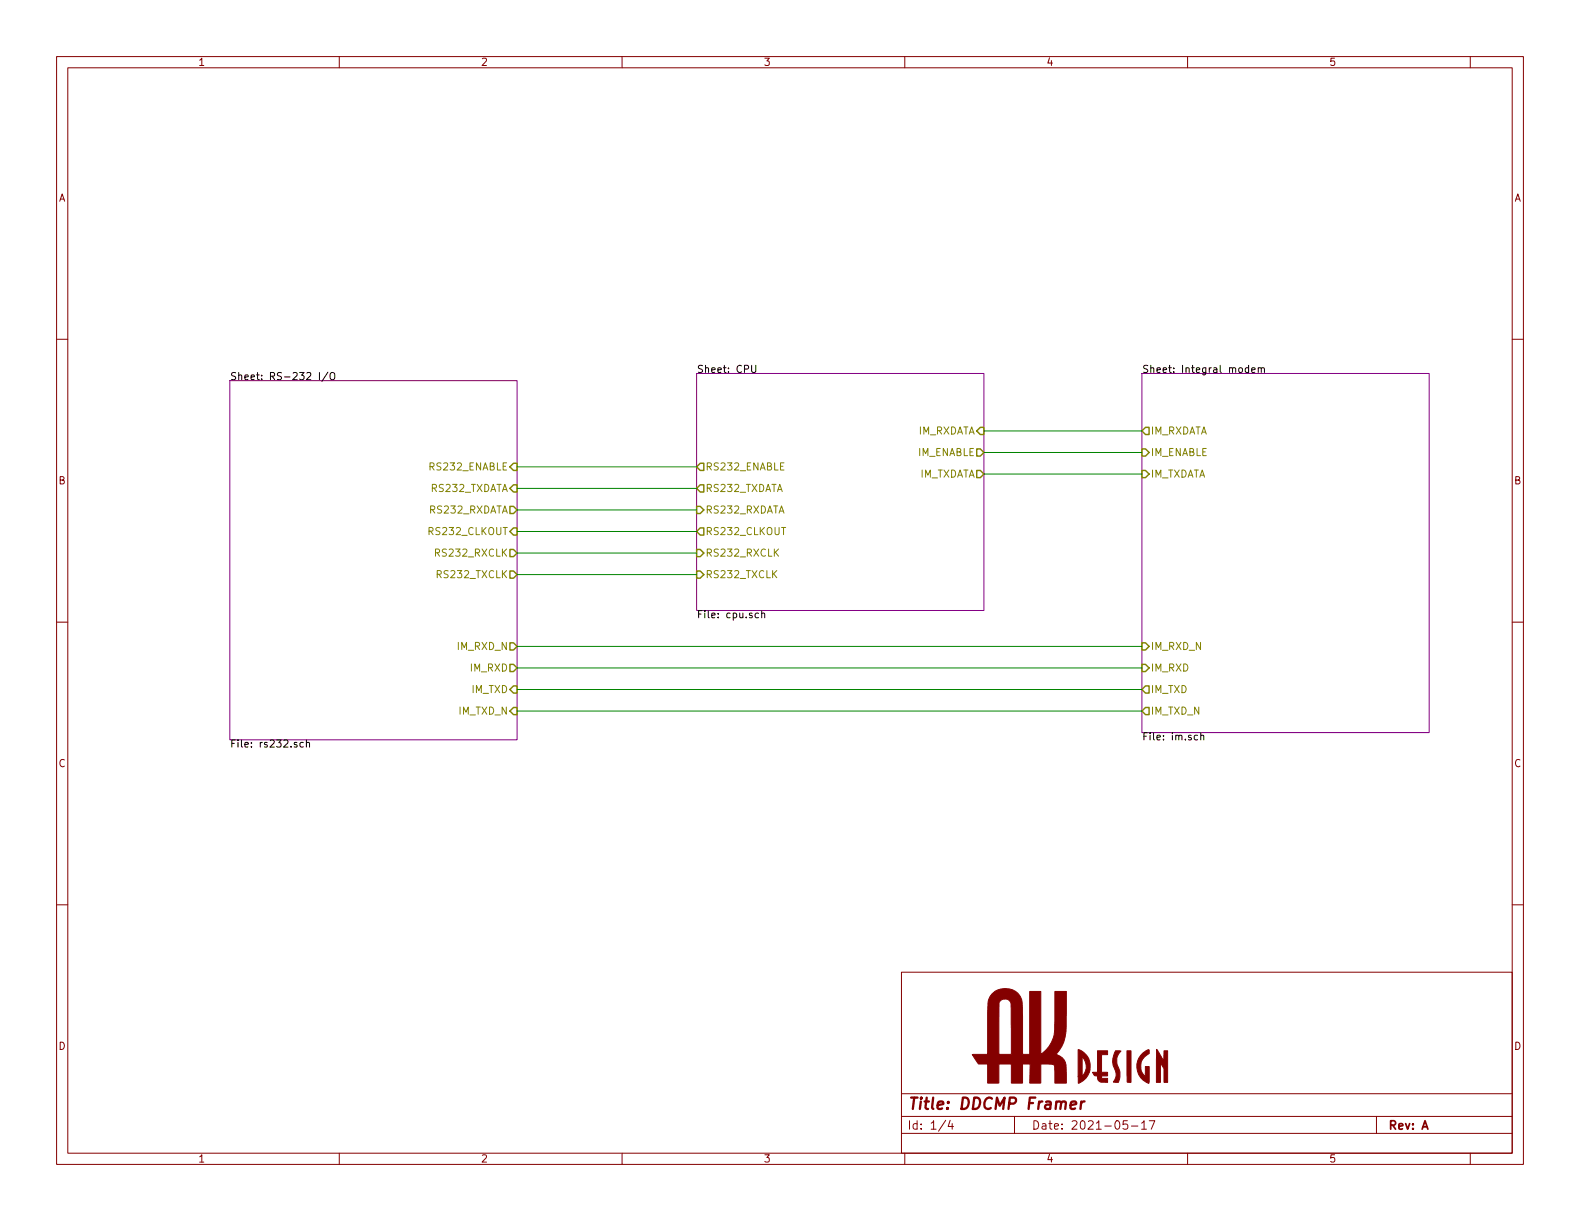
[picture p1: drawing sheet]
EESchema Schematic File Version 4
EELAYER 30 0
EELAYER END
$Descr A 11000 8500
encoding utf-8
Sheet 1 4
Title "DDCMP Framer"
Date "2021-05-17"
Rev "A"
Comp "AK Design"
Comment1 "Copyright © 2021 by Paul Koning, NI1D"
Comment2 ""
Comment3 ""
Comment4 ""
$EndDescr
$Sheet
S 7950 2600 2000 2500
U 60A471E8
F0 "Integral modem" 50
F1 "im.sch" 50
F2 "IM_RXDATA" O L 7950 3000 50 
F3 "IM_ENABLE" I L 7950 3150 50 
F4 "IM_TXDATA" I L 7950 3300 50 
F5 "IM_TXD_N" O L 7950 4950 50 
F6 "IM_TXD" O L 7950 4800 50 
F7 "IM_RXD_N" I L 7950 4500 50 
F8 "IM_RXD" I L 7950 4650 50 
$EndSheet
$Sheet
S 1600 2650 2000 2500
U 60A47002
F0 "RS-232 I/O" 50
F1 "rs232.sch" 50
F2 "RS232_ENABLE" I R 3600 3250 50 
F3 "RS232_TXDATA" I R 3600 3400 50 
F4 "RS232_RXDATA" O R 3600 3550 50 
F5 "RS232_CLKOUT" I R 3600 3700 50 
F6 "RS232_RXCLK" O R 3600 3850 50 
F7 "RS232_TXCLK" O R 3600 4000 50 
F8 "IM_RXD_N" O R 3600 4500 50 
F9 "IM_RXD" O R 3600 4650 50 
F10 "IM_TXD" I R 3600 4800 50 
F11 "IM_TXD_N" I R 3600 4950 50 
$EndSheet
Wire Wire Line
	3600 3250 4850 3250
Wire Wire Line
	3600 3400 4850 3400
Wire Wire Line
	4850 3550 3600 3550
Wire Wire Line
	3600 3700 4850 3700
Wire Wire Line
	4850 3850 3600 3850
Wire Wire Line
	3600 4000 4850 4000
Wire Wire Line
	6850 3000 7950 3000
Wire Wire Line
	7950 3150 6850 3150
Wire Wire Line
	6850 3300 7950 3300
Wire Wire Line
	3600 4950 7950 4950
Wire Wire Line
	3600 4500 7950 4500
Wire Wire Line
	3600 4650 7950 4650
Wire Wire Line
	7950 4800 3600 4800
$Sheet
S 4850 2600 2000 1650
U 60A46E24
F0 "CPU" 50
F1 "cpu.sch" 50
F2 "IM_ENABLE" O R 6850 3150 50 
F3 "IM_TXDATA" O R 6850 3300 50 
F4 "IM_RXDATA" I R 6850 3000 50 
F5 "RS232_ENABLE" O L 4850 3250 50 
F6 "RS232_CLKOUT" O L 4850 3700 50 
F7 "RS232_TXCLK" I L 4850 4000 50 
F8 "RS232_RXDATA" I L 4850 3550 50 
F9 "RS232_RXCLK" I L 4850 3850 50 
F10 "RS232_TXDATA" O L 4850 3400 50 
$EndSheet
$EndSCHEMATC
